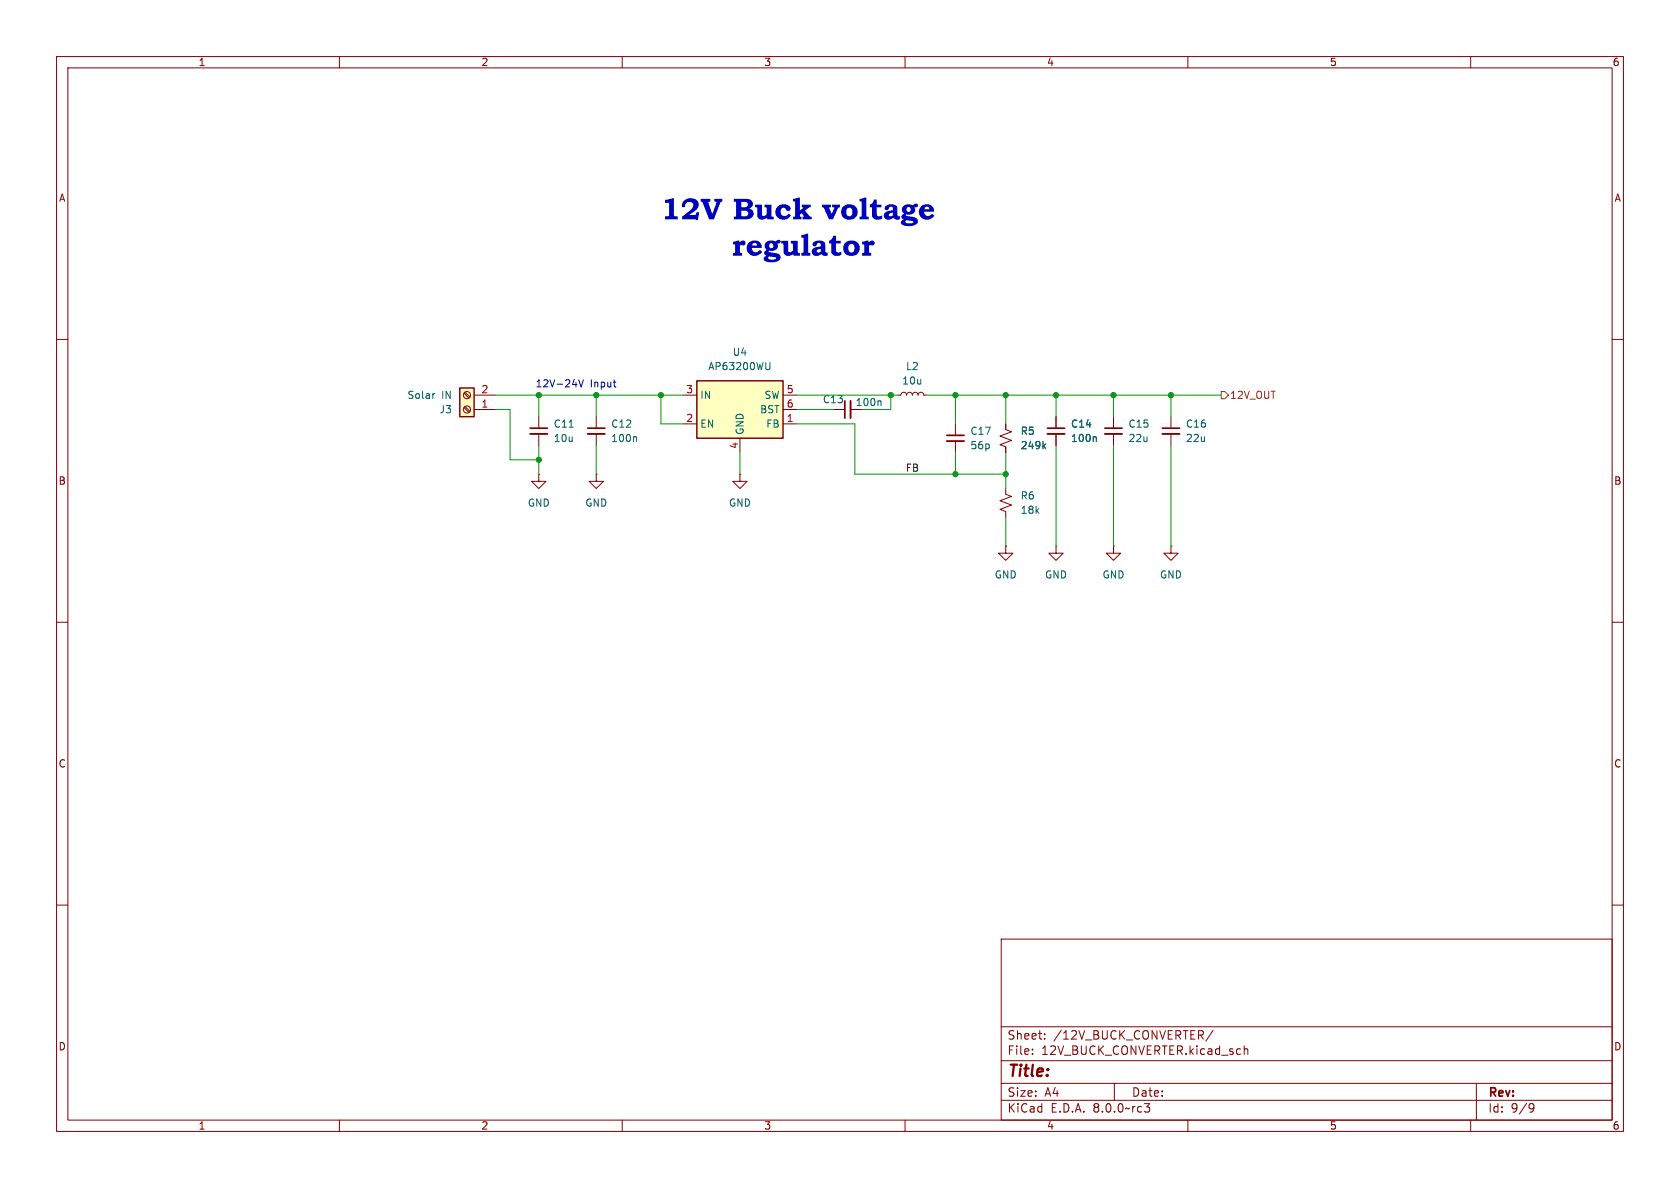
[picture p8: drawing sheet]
<svg xmlns="http://www.w3.org/2000/svg" width="297mm" height="210mm" viewBox="0 0 297 210" stroke-linecap="round" stroke-linejoin="round" font-family="sans-serif">
<g fill="none" stroke="#840000" stroke-width=".18">
<path d="M10 10h277v190h-277zM12 12h273v186h-273zM60 10v2M110 10v2M160 10v2M210 10v2M260 10v2M10 60h2M285 60h2M147.3 72.4h2.1M150.4 72.4h2M158.7 69.9h.6l.1-.4 .4-.2 .3 .2 .2 .4 .1-.4 .4-.2 .3 .2 .2 .4 .1-.4 .4-.2 .4 .2 .1 .4 .2-.4 .3-.2 .4 .2 .1 .4h.5"/>
<path d="M168.9 74.9v2.1M168.9 78v2M177.8 74.9v1l1 .4-2 .8 2 .8-2 .7 1 .4v1M186.7 73.7v2M186.7 76.7v2M196.8 73.7v2M196.8 76.7v2M207 73.7v2M207 76.7v2M95.2 83.8v1.3h1.3l-1.3 1.3-1.2-1.3h1.2M95.2 83.8h.1M177.8 86.4v1l1 .4-2 .7 2 .8-2 .7 1 .4v1"/>
<path d="M177.8 96.5v1.3h1.3l-1.3 1.3-1.3-1.3h1.3M177.8 96.5h.1M186.7 96.5v1.3h1.3l-1.3 1.3-1.3-1.3h1.3M186.7 96.5h.1M196.8 96.5v1.3h1.3l-1.3 1.3-1.2-1.3h1.2M196.8 96.5h.1M207 96.5v1.3h1.3l-1.3 1.3-1.3-1.3h1.3M207 96.5h.1M10 110h2M285 110h2M10 160h2M285 160h2"/>
<path d="M177 166h108v32h-108zM60 198v2M110 198v2M160 198v2M177 194.5h108M177 191.5h108M177 187.5h108M177 181.5h108M182.5 186.3v.1M182.5 185.5v.1M184.7 183.6v.1M184.7 182.8v.1"/>
<path d="M197 191.5v3M202.3 195.1h.9l-.5 .6 .5 .1v.5l-.2 .3h-.5M210 198v2M214.5 182.1l-1.3 2M220 184.9v1.5M220 185.5l.2-.1 .3 .1 .1 .9M260 198v2M261 191.5v6.5M270.6 195.1l.5 .1a.99 .99 0 0 1-.4 1.4h-.2M271.2 195.7l-.3 .3h-.3"/>
</g>
<path d="M155.6 70.9l.2 .1v.7M184.5 78.8l.4 .5M184.9 78.5l-.5 .5M193.6 77.2l.2 .2v.7" fill="none" stroke="#006464" stroke-width=".18"/>
<path d="M150.4 70.9v3M167.4 78h3M185.2 76.7h3M195.3 76.7h3.1M205.5 76.7h3" fill="none" stroke="#840000" stroke-width=".33"/>
<path d="M149.4 70.9v3M167.4 77h3M185.2 75.7h3M195.3 75.7h3.1M205.5 75.7h3" fill="none" stroke="#840000" stroke-width=".3"/>
<path d="M123.2 67.3h15.2v10.2h-15.2z" fill="#ffffc2"/>
<path d="M123.2 67.3h15.2v10.2h-15.2z" fill="none" stroke="#840000" stroke-width=".25"/>
<g fill="none" stroke="#840000" stroke-width=".18">
<path d="M95.2 73.7v2M95.2 76.7v2M105.4 73.7v2M105.4 76.7v2M120.6 74.9h2.6M120.6 69.9h2.6M130.8 77.5v2.5M138.4 74.9h2.6M138.4 69.9h2.6M138.4 72.4h2.6M105.4 83.8v1.3h1.3l-1.3 1.3-1.3-1.3h1.3M105.4 83.8h.1"/>
<path d="M130.8 83.8v1.3h1.3l-1.3 1.3-1.3-1.3h1.3M130.8 83.8h.1"/>
</g>
<path d="M100.6 75.5h.7M112.4 77.2l.1 .2v.7M136.1 64.1v1l-.1 .2h-.4" fill="none" stroke="#006464" stroke-width=".18"/>
<path d="M93.7 76.7h3.1M103.9 76.7h3" fill="none" stroke="#840000" stroke-width=".33"/>
<path d="M93.7 75.7h3.1M103.9 75.7h3" fill="none" stroke="#840000" stroke-width=".3"/>
<path d="M81.3 68.6h2.5v5.1h-2.5z" fill="#ffffc2"/>
<path d="M81.3 68.6h2.5v5.1h-2.5z" fill="none" stroke="#840000" stroke-width=".25"/>
<g fill="none" stroke="#840000" stroke-width=".18">
<path d="M82 69.5l.9 .9M82 72.1l.9 .8M82.2 69.3l.9 .9M82.2 71.9l.9 .8M83.8 72.4h3.8M83.8 69.9h3.8"/>
<circle cx="82.5" cy="72.4" r=".63"/>
<circle cx="82.5" cy="69.8" r=".63"/>
</g>
<path d="M76.9 69.6h-.3" fill="none" stroke="#006464" stroke-width=".18"/>
<path d="M215.9 69.2h.6l.7 .7-.7 .6h-.6z" fill="none" stroke="#725600" stroke-width=".18"/>
<path d="M152.4 42.7l1.1-.2v.4a.57 .57 0 0 1 .6-.4 .57 .57 0 0 1 .5 .5l-.2 .4h-.8v1.2l.4 .1v.5h-1.6v-.5h.3l.1-.2v-1.3h-.4z" fill="#0000c2"/>
<path d="M102.3 67.1l.4 1.3 .5-1.3M108.4 67.6h.5M108.8 68.4h.1" fill="none" stroke="#0000c2" stroke-width=".18"/>
<g fill="none" stroke="#009600" stroke-width=".18">
<path d="M87.6 69.9h33M87.6 72.4h2.6v8.9h5M95.2 69.9v3.8M95.2 78.7v5.1M105.4 69.9v3.8M105.4 78.7v5.1M116.8 69.9v5h3.8M141 74.9h10.1v8.9h26.7M141 69.9h17.7M141 72.4h6.3M157.5 69.9v2.5h-5.1M163.8 69.9h52.1"/>
<path d="M168.9 69.9v5M177.8 69.9v5M186.7 69.9v3.8M186.7 78.7v17.8M196.8 69.9v3.8M196.8 78.7v17.8M207 69.9v3.8M207 78.7v17.8M130.8 80v3.8M168.9 80v3.8M177.8 80v6.4M177.8 91.4v5.1"/>
</g>
<path d="M184.5 78.8l.4 .5M184.9 78.5l-.5 .5M193.6 77.2l.2 .2v.7" fill="none" stroke="#006464" stroke-width=".18"/>
<path d="M177.8 74.9v1M177.8 79v1M186.7 73.7v2M186.7 76.7v2" fill="none" stroke="#840000" stroke-width=".18"/>
<g fill="#009600" stroke="#009600" stroke-width=".18">
<circle cx="177.8" cy="69.9" r=".46"/>
<circle cx="207" cy="69.9" r=".46"/>
<circle cx="186.7" cy="69.9" r=".46"/>
<circle cx="168.9" cy="83.8" r=".46"/>
<circle cx="177.8" cy="83.8" r=".46"/>
<circle cx="157.5" cy="69.9" r=".46"/>
<circle cx="168.9" cy="69.9" r=".46"/>
<circle cx="196.8" cy="69.9" r=".46"/>
<circle cx="105.4" cy="69.9" r=".46"/>
<circle cx="116.8" cy="69.9" r=".46"/>
<circle cx="95.2" cy="69.9" r=".46"/>
<circle cx="95.2" cy="81.3" r=".46"/>
</g>
<g font-size="5.3" fill="#0000c2">
<text x="116.8" y="40.4">12V Buck voltage</text>
<text x="129.3" y="46.8">regulator</text>
</g>
<text font-size="2.8" fill="#840000" x="178" y="190.9">Title:</text>
<g font-size="2.1" fill="#840000">
<text x="178" y="184">Sheet:</text>
<text x="186.2" y="184">/12V_BUCK_CONVERTER/</text>
<text x="178" y="186.7">File:</text>
<text x="184.1" y="186.7">12V_BUCK_CONVERTER.kicad_sch</text>
<text x="178" y="196.9">KiCad</text>
<text x="178" y="194.1">Size:</text>
<text x="184.7" y="194.1">A4</text>
<text x="185.7" y="196.9">E.D.A.</text>
<text x="193.3" y="196.9">8.0.0~rc3</text>
<text x="200" y="194.1">Date:</text>
<text x="263" y="194.3">Rev:</text>
<text x="263" y="196.9">Id:</text>
<text x="267.1" y="196.9">9/9</text>
</g>
<g font-size="1.8" fill="#840000">
<text x="35" y="11.9">1</text>
<text x="85" y="11.9">2</text>
<text x="135" y="11.9">3</text>
<text x="185" y="11.9">4</text>
<text x="235" y="11.9">5</text>
<text x="285" y="11.9">6</text>
<text x="10.3" y="35.9">A</text>
<text x="285.3" y="35.9">A</text>
<text x="10.3" y="85.9">B</text>
<text x="285.3" y="85.9">B</text>
<text x="10.3" y="135.9">C</text>
<text x="285.3" y="135.9">C</text>
<text x="10.3" y="185.9">D</text>
<text x="285.3" y="185.9">D</text>
<text x="35" y="199.9">1</text>
<text x="85" y="199.9">2</text>
<text x="135" y="199.9">3</text>
<text x="185" y="199.9">4</text>
<text x="235" y="199.9">5</text>
<text x="285" y="199.9">6</text>
</g>
<g font-size="1.8" fill="#006464">
<text x="125.1" y="65.6">AP63200WU</text>
<text x="129.4" y="63.1">U4</text>
<text x="160.1" y="65.6">L2</text>
<text x="71.9" y="70.7">Solar</text>
<text x="78.1" y="70.7">IN</text>
<text x="123.7" y="70.7">IN</text>
<text x="135.1" y="70.7">SW</text>
<text x="145.4" y="71.5">C13</text>
<text x="151.2" y="72">100n</text>
<text x="159.4" y="68.2">10u</text>
<text x="77.6" y="73.3">J3</text>
<text x="97.8" y="75.8">C11</text>
<text x="108" y="75.8">C12</text>
<text x="123.7" y="75.8">EN</text>
<text x="131.7" y="77" transform="rotate(-90 131.7 77)">GND</text>
<text x="134.3" y="73.3">BST</text>
<text x="135.4" y="75.8">FB</text>
<text x="171.5" y="77.1">C17</text>
<text x="180.3" y="77.1">R5</text>
<text x="189.2" y="75.8">C14</text>
<text x="199.4" y="75.8">C15</text>
<text x="209.6" y="75.8">C16</text>
<text x="97.8" y="78.3">10u</text>
<text x="108" y="78.3">100n</text>
<text x="171.5" y="79.6">56p</text>
<text x="180.3" y="79.6">249k</text>
<text x="189.2" y="78.3">100n</text>
<text x="199.4" y="78.3">22u</text>
<text x="209.6" y="78.3">22u</text>
<text x="93.2" y="89.8">GND</text>
<text x="103.4" y="89.8">GND</text>
<text x="128.8" y="89.8">GND</text>
<text x="180.3" y="88.5">R6</text>
<text x="180.3" y="91">18k</text>
<text x="175.8" y="102.5">GND</text>
<text x="184.7" y="102.5">GND</text>
<text x="194.8" y="102.5">GND</text>
<text x="205" y="102.5">GND</text>
</g>
<g font-size="1.8" fill="#a90000">
<text x="85" y="69.6">2</text>
<text x="121.2" y="69.6">3</text>
<text x="139" y="69.6">5</text>
<text x="85" y="72.1">1</text>
<text x="121.2" y="74.7">2</text>
<text x="139" y="74.7">1</text>
<text x="139" y="72.1">6</text>
<text x="130.6" y="79.4" transform="rotate(-90 130.6 79.4)">4</text>
</g>
<g font-size="1.8" fill="#0000c2">
<text x="94.6" y="68.7">12V-24V</text>
<text x="104.3" y="68.7">Input</text>
</g>
<text font-size="1.8" fill="#725600" x="217.4" y="70.7">12V_OUT</text>
<text font-size="1.8" fill="#0f0f0f" x="160" y="83.5">FB</text>
</svg>
